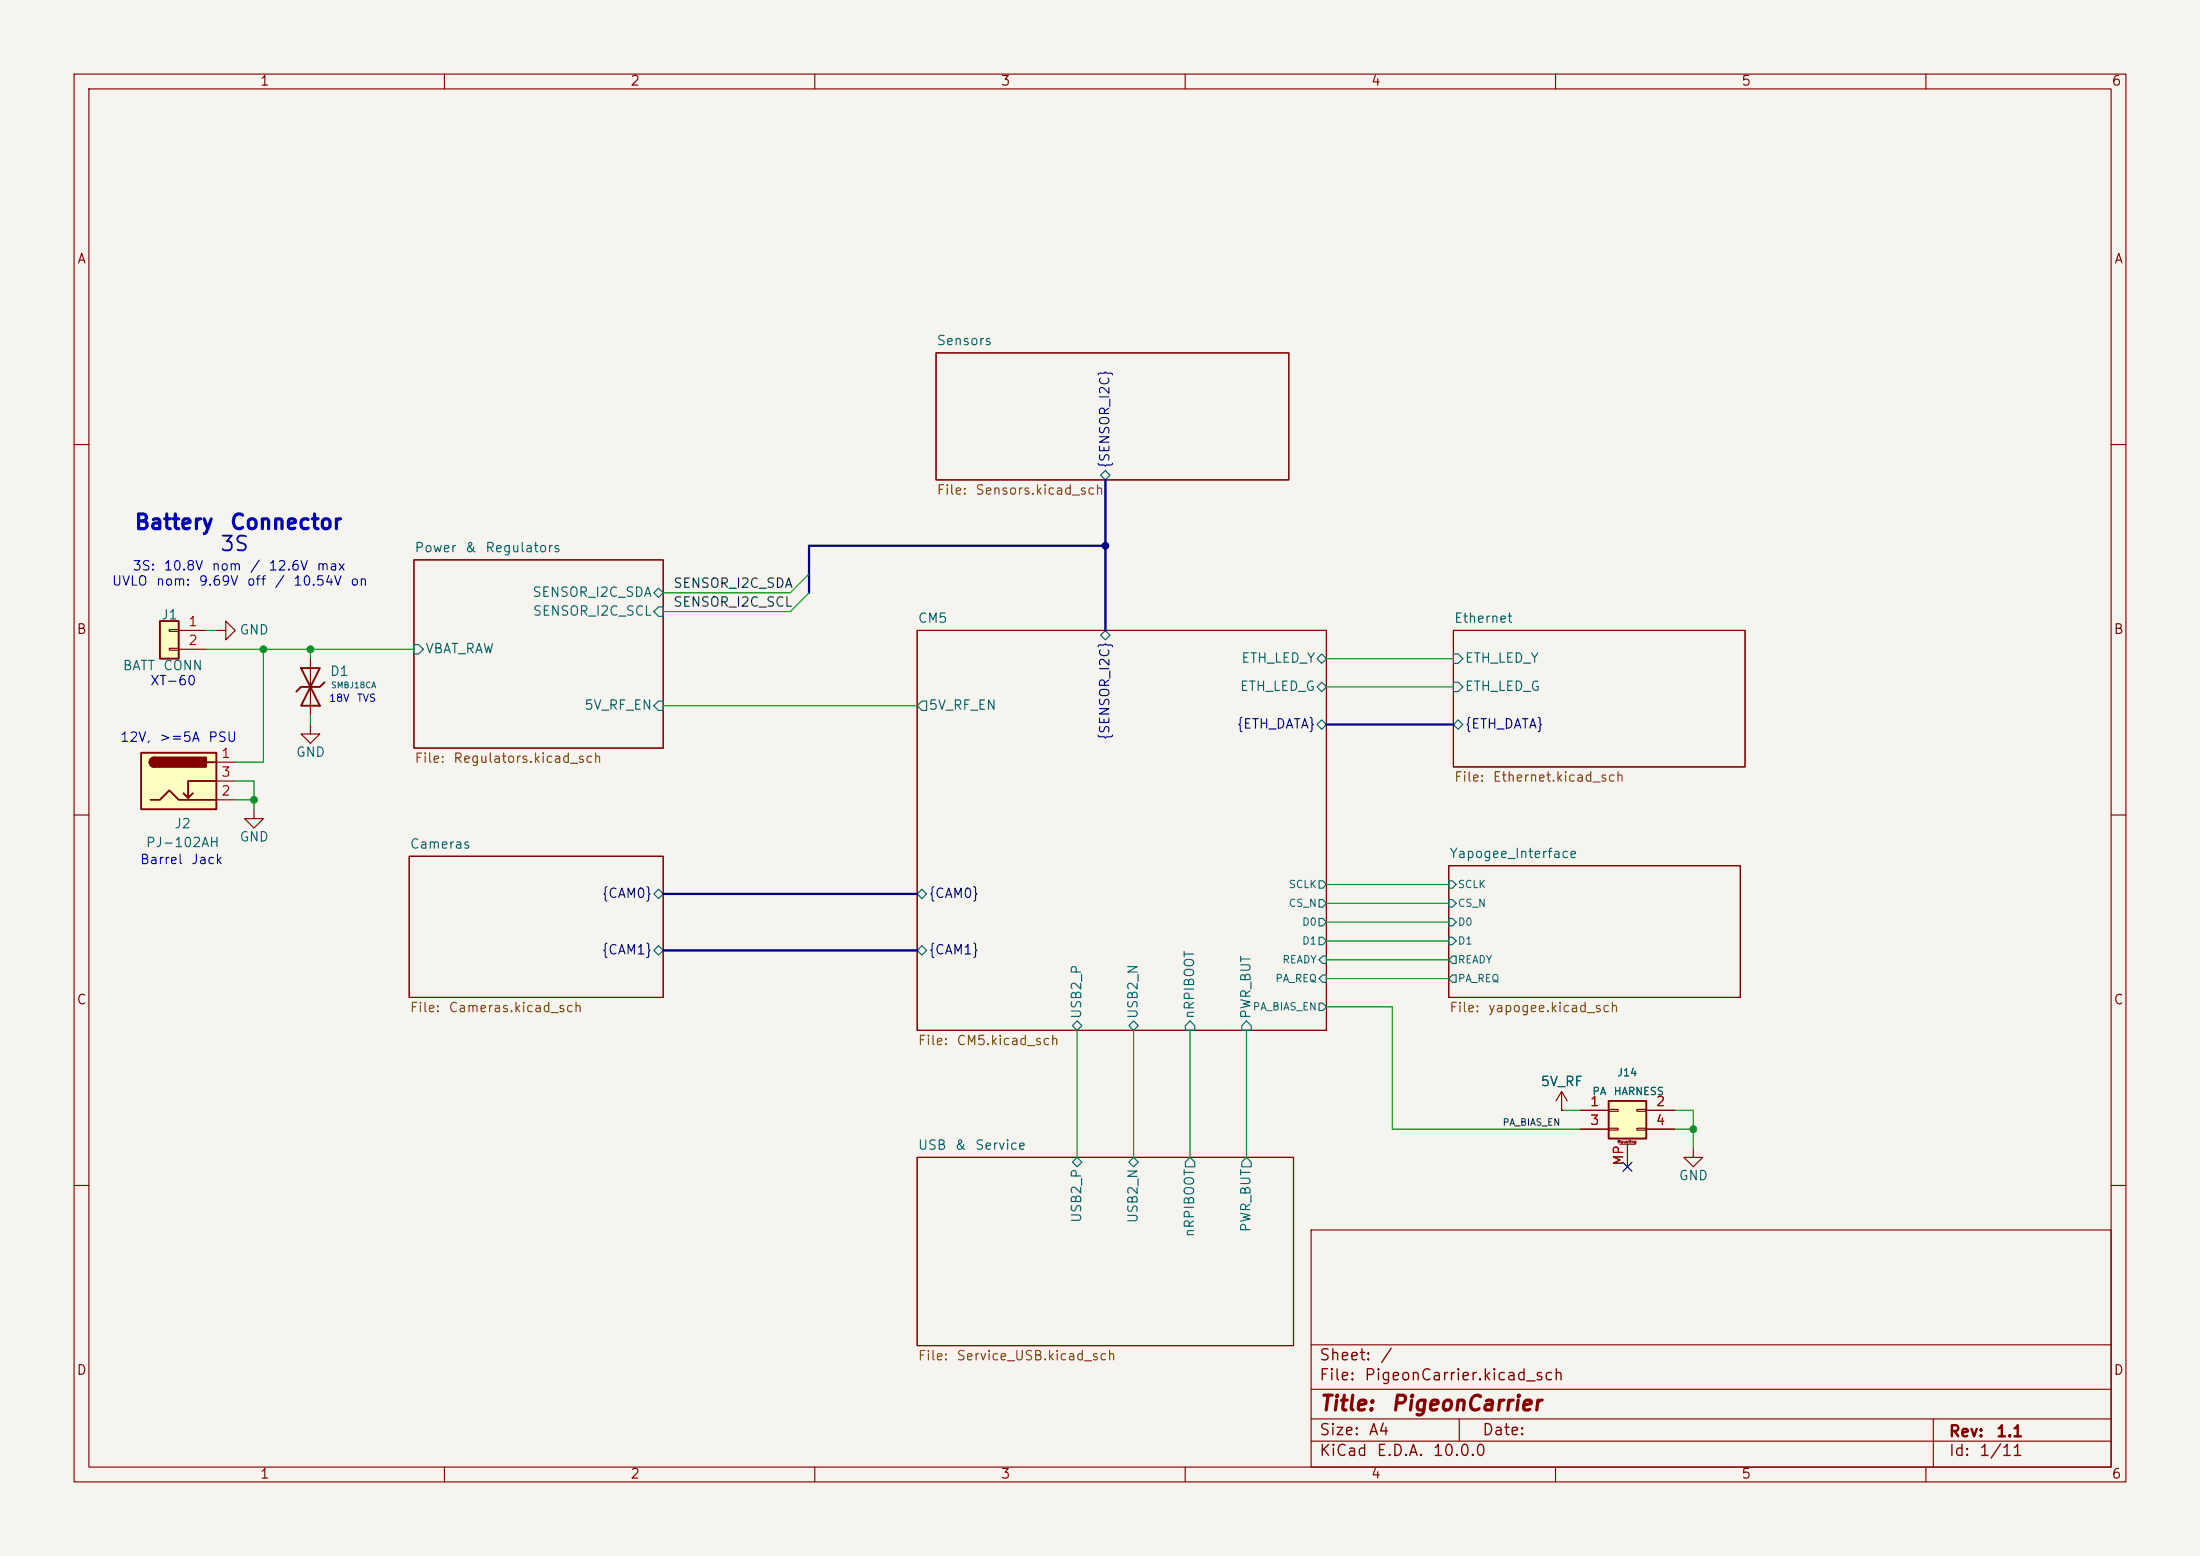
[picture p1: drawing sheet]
<svg xmlns="http://www.w3.org/2000/svg" width="297mm" height="210mm" viewBox="0 0 297 210" stroke-linecap="round" stroke-linejoin="round" font-family="sans-serif">
<path d="M0 0h297v210h-297z" fill="#f5f4ef" stroke="#f5f4ef" stroke-width=".14"/>
<g fill="none" stroke="#840000" stroke-width=".15">
<path d="M10 10h277v190h-277zM12 12h273v186h-273zM60 10v2M110 10v2M160 10v2M210 10v2M260 10v2M126.4 47.6h47.6v17.2h-47.6zM10 60h2M55.9 75.6h33.6v25.4h-33.6zM285 60h2M123.8 85.1h55.3v54h-55.3z"/>
<path d="M196.2 85.1h39.4v18.4h-39.4zM10 110h2M55.2 115.6h34.3v19h-34.3zM195.6 116.8h39.3v17.8h-39.3zM285 110h2M123.8 156.2h50.8v25.4h-50.8zM228.6 154.9v1.3h1.3l-1.3 1.3-1.3-1.3h1.3M10 160h2M177 166h108v32h-108zM285 160h2M60 198v2M110 198v2"/>
<path d="M160 198v2M177 194.5h108M177 191.5h108M177 187.5h108M177 181.5h108M197 191.5v3M210 198v2M260 198v2M261 191.5v6.5"/>
</g>
<g fill="none" stroke="#006464" stroke-width=".15">
<path d="M148.6 64.1l.6-.6 .7 .6-.7 .7zM55.9 87h.6l.6 .6-.6 .7h-.6zM88.3 80l.6-.6 .6 .6-.6 .6zM88.9 81.9h.6v1.3h-.6l-.6-.6zM88.9 94.6h.6v1.3h-.6l-.6-.6zM123.8 95.3l.7-.7h.6v1.3h-.6zM148.6 85.7l.6-.6 .7 .6-.7 .7zM177.8 97.8l.6-.6 .7 .6-.7 .6zM177.8 88.9l.6-.6 .7 .6-.7 .6zM177.8 92.7l.6-.6 .7 .6-.7 .6zM196.2 88.3h.6l.7 .6-.7 .6h-.6zM196.2 92.1h.6l.7 .6-.7 .6h-.6z"/>
<path d="M196.8 97.2l.7 .6-.7 .6-.6-.6zM178.1 118.9h.5l.5 .5-.5 .5h-.5zM195.6 118.9h.5l.5 .5-.5 .5h-.5zM88.3 120.7l.6-.7 .6 .7-.6 .6zM88.3 128.3l.6-.7 .6 .7-.6 .6zM123.8 120.7l.7-.7 .6 .7-.6 .6zM123.8 128.3l.7-.7 .6 .7-.6 .6zM144.8 138.4l.6-.6 .6 .6-.6 .7zM153 137.8l.7 .6-.7 .7-.6-.7zM160.7 137.8l.6 .6v.7h-1.3v-.7zM168.3 137.8l.6 .6v.7h-1.3v-.7zM178.1 121.4h.5l.5 .5-.5 .5h-.5z"/>
<path d="M178.1 124h.5l.5 .5-.5 .5h-.5zM178.1 126.5h.5l.5 .5-.5 .5h-.5zM178.1 129.5l.5-.5h.5v1h-.5zM178.1 132.1l.5-.5h.5v1h-.5zM178.1 135.4h.5l.5 .5-.5 .5h-.5zM195.6 121.4h.5l.5 .5-.5 .5h-.5zM195.6 124h.5l.5 .5-.5 .5h-.5zM195.6 126.5h.5l.5 .5-.5 .5h-.5zM195.6 129.5l.5-.5h.5v1h-.5zM195.6 132.1l.5-.5h.5v1h-.5zM144.8 156.8l.6-.6 .6 .6-.6 .7zM152.4 156.8l.6-.6 .7 .6-.7 .7z"/>
<path d="M160.7 156.2l.6 .6v.7h-1.3v-.7zM168.3 156.2l.6 .6v.7h-1.3v-.7z"/>
</g>
<path d="M217.2 148.6h5v5.1h-5z" fill="#ffffc2"/>
<path d="M217.2 148.6h5v5.1h-5z" fill="none" stroke="#840000" stroke-width=".25"/>
<g fill="none" stroke="#840000" stroke-width=".15">
<path d="M29.2 85.1h1.3v-1.3l1.2 1.3-1.2 1.3v-1.3M210.8 149.9h.1M210.8 147.3l-.7 1.3M210.8 147.3l.8 1.3M210.8 147.3v2.6M213.4 149.9h3.8M213.4 152.4h3.8M217.2 149.7h1.2v.3h-1.2zM217.2 152.3h1.2v.2h-1.2zM218.7 154.4h2M219.7 154.4v3.1M221 149.7h1.2v.3h-1.2z"/>
<path d="M221 152.3h1.2v.2h-1.2zM222.2 149.9h3.9M222.2 152.4h3.9"/>
</g>
<path d="M21.6 83.8h2.5v5.1h-2.5z" fill="#ffffc2"/>
<path d="M21.6 83.8h2.5v5.1h-2.5zM40.6 90.2h2.6l-1.3 2.5zM41.9 92.7l1.3 2.6h-2.6zM43.8 92.1l-.6 .6h-2.6l-.6 .6" fill="none" stroke="#840000" stroke-width=".25"/>
<path d="M22.9 85h1.2v.2h-1.2zM22.9 87.5h1.2v.3h-1.2zM24.1 85.1h3.8M24.1 87.6h3.8M41.9 97.8v1.3h1.3l-1.3 1.2-1.3-1.2h1.3M41.9 88.9v7.6" fill="none" stroke="#840000" stroke-width=".15"/>
<path d="M19 101.6h10.2v7.6h-10.2z" fill="#ffffc2"/>
<path d="M19 101.6h10.2v7.6h-10.2zM20.3 108h1.3l1.3-1.3 1.2 1.3h5.1M20.8 102.2a.64 .64 0 0 0-.6 .7 .64 .64 0 0 0 .6 .6M26 107.1l-.6 .6M27.9 102.9h1.3M29.2 105.4h-3.8v2.3l-.6-.6" fill="none" stroke="#840000" stroke-width=".25"/>
<g fill="#840000" stroke="#840000" stroke-width=".25">
<path d="M20.4 102.4l.4-.2v1.3a.63 .63 0 0 1-.6-.4 .63 .63 0 0 1 .2-.7z"/>
<path d="M20.8 102.2h7v1.3h-7z"/>
</g>
<path d="M29.2 102.9h2.5M29.2 108h2.5M29.2 105.4h2.5M34.3 109.2v1.3h1.3l-1.3 1.3-1.3-1.3h1.3M210.8 149.9h.1M213.4 149.9h3.8M213.4 152.4h3.8M219.7 154.4v3.1M222.2 149.9h3.9M222.2 152.4h3.9" fill="none" stroke="#840000" stroke-width=".15"/>
<path d="M149.2 73.7h-40v6.3M149.2 64.8v20.3M179.1 97.8h17.1M89.5 128.3h34.3M89.5 120.7h34.3" fill="none" stroke="#000084" stroke-width=".3"/>
<g fill="none" stroke="#009600" stroke-width=".15">
<path d="M109.2 77.5l-2.5 2.5h-17.2M27.9 87.6h28M27.9 85.1h1.3M35.6 87.6v15.3h-3.9M41.9 87.6v1.3M41.9 96.5v1.3M89.5 95.3h34.3M109.2 80l-2.5 2.6h-17.2M179.1 92.7h17.1M179.1 88.9h17.1M31.7 108h2.6M31.7 105.4h2.6v3.8"/>
<path d="M179.1 119.4h16.5M145.4 139.1v17.1M153 139.1v17.1M160.7 139.1v17.1M168.3 139.1v17.1M179.1 135.9h8.9v16.5h25.4M179.1 121.9h16.5M179.1 129.5h16.5M179.1 132.1h16.5M179.1 124.5h16.5M179.1 127h16.5M210.8 149.9h2.6"/>
<path d="M226.1 149.9h2.5v5M226.1 152.4h2.5"/>
</g>
<path d="M219.1 156.9l1.2 1.2M220.3 156.9l-1.2 1.2" fill="none" stroke="#000084" stroke-width=".15"/>
<g fill="#009600" stroke="#009600" stroke-width=".14">
<circle cx="34.3" cy="108" r=".46"/>
<circle cx="41.9" cy="87.6" r=".46"/>
<circle cx="35.6" cy="87.6" r=".46"/>
<circle cx="228.6" cy="152.4" r=".46"/>
</g>
<circle cx="149.2" cy="73.7" r=".46" fill="#000084" stroke="#000084" stroke-width=".14"/>
<g font-size="2" fill="#0000c2">
<text x="18" y="72">Battery</text>
<text x="30.9" y="72">Connector</text>
<text x="29.6" y="74.9">3S</text>
</g>
<g font-size="2" fill="#840000">
<text x="178" y="190.9">Title:</text>
<text x="187.7" y="190.9">PigeonCarrier</text>
</g>
<g font-size="1.5" fill="#840000">
<text x="178" y="184">Sheet:</text>
<text x="186.2" y="184">/</text>
<text x="178" y="186.7">File:</text>
<text x="184.1" y="186.7">PigeonCarrier.kicad_sch</text>
<text x="178" y="196.9">KiCad</text>
<text x="178" y="194.1">Size:</text>
<text x="184.7" y="194.1">A4</text>
<text x="185.7" y="196.9">E.D.A.</text>
<text x="193.3" y="196.9">10.0.0</text>
<text x="200" y="194.1">Date:</text>
<text x="263" y="194.3">Rev:</text>
<text x="263" y="196.9">Id:</text>
<text x="267.1" y="196.9">1/11</text>
<text x="269.4" y="194.3">1.1</text>
</g>
<g font-size="1.3" fill="#840000">
<text x="35" y="11.9">1</text>
<text x="85" y="11.9">2</text>
<text x="135" y="11.9">3</text>
<text x="185" y="11.9">4</text>
<text x="235" y="11.9">5</text>
<text x="285" y="11.9">6</text>
<text x="10.3" y="35.9">A</text>
<text x="285.3" y="35.9">A</text>
<text x="10.3" y="85.9">B</text>
<text x="285.3" y="85.9">B</text>
<text x="10.3" y="135.9">C</text>
<text x="285.3" y="135.9">C</text>
<text x="10.3" y="185.9">D</text>
<text x="285.3" y="185.9">D</text>
<text x="35" y="199.9">1</text>
<text x="85" y="199.9">2</text>
<text x="135" y="199.9">3</text>
<text x="185" y="199.9">4</text>
<text x="235" y="199.9">5</text>
<text x="285" y="199.9">6</text>
</g>
<g font-size="1.3" fill="#006464">
<text x="126.4" y="46.9">Sensors</text>
<text x="55.9" y="74.9">Power</text>
<text x="62.7" y="74.9">&amp;</text>
<text x="65.4" y="74.9">Regulators</text>
<text x="21.7" y="83.9">J1</text>
<text x="71.8" y="80.9">SENSOR_I2C_SDA</text>
<text x="71.8" y="83.4">SENSOR_I2C_SCL</text>
<text x="32.3" y="86">GND</text>
<text x="57.3" y="88.5">VBAT_RAW</text>
<text x="123.8" y="84.4">CM5</text>
<text x="167.5" y="89.8">ETH_LED_Y</text>
<text x="196.2" y="84.4">Ethernet</text>
<text x="197.7" y="89.8">ETH_LED_Y</text>
<text x="16.5" y="90.8">BATT</text>
<text x="21.9" y="90.8">CONN</text>
<text x="44.5" y="91.5">D1</text>
<text x="167.3" y="93.6">ETH_LED_G</text>
<text x="197.7" y="93.6">ETH_LED_G</text>
<text x="78.8" y="96.1">5V_RF_EN</text>
<text x="125.3" y="96.1">5V_RF_EN</text>
<text x="39.9" y="102.5">GND</text>
<text x="23.4" y="112.1">J2</text>
<text x="32.3" y="113.9">GND</text>
<text x="19.6" y="114.7">PJ-102AH</text>
<text x="55.2" y="114.9">Cameras</text>
<text x="195.6" y="116.1">Yapogee_Interface</text>
<text x="146.3" y="137.6" transform="rotate(-90 146.3 137.6)">USB2_P</text>
<text x="153.9" y="137.6" transform="rotate(-90 153.9 137.6)">USB2_N</text>
<text x="161.5" y="137.6" transform="rotate(-90 161.5 137.6)">nRPIBOOT</text>
<text x="169.1" y="137.6" transform="rotate(-90 169.1 137.6)">PWR_BUT</text>
<text x="207.9" y="146.9">5V_RF</text>
<text x="123.8" y="155.5">USB</text>
<text x="128.8" y="155.5">&amp;</text>
<text x="131.5" y="155.5">Service</text>
<text x="226.6" y="159.6">GND</text>
<text x="146.3" y="165.1" transform="rotate(-90 146.3 165.1)">USB2_P</text>
<text x="153.9" y="165.2" transform="rotate(-90 153.9 165.2)">USB2_N</text>
<text x="161.5" y="167.1" transform="rotate(-90 161.5 167.1)">nRPIBOOT</text>
<text x="169.1" y="166.4" transform="rotate(-90 169.1 166.4)">PWR_BUT</text>
</g>
<g font-size="1.3" fill="#000084">
<text x="150.1" y="63.3" transform="rotate(-90 150.1 63.3)">{SENSOR_I2C}</text>
<text x="150.1" y="100" transform="rotate(-90 150.1 100)">{SENSOR_I2C}</text>
<text x="166.9" y="98.7">{ETH_DATA}</text>
<text x="197.7" y="98.7">{ETH_DATA}</text>
<text x="81.2" y="121.5">{CAM0}</text>
<text x="125.3" y="121.5">{CAM0}</text>
<text x="81.2" y="129.1">{CAM1}</text>
<text x="125.3" y="129.1">{CAM1}</text>
</g>
<g font-size="1.3" fill="#725600">
<text x="126.4" y="67.1">File:</text>
<text x="131.6" y="67.1">Sensors.kicad_sch</text>
<text x="55.9" y="103.3">File:</text>
<text x="61.1" y="103.3">Regulators.kicad_sch</text>
<text x="196.2" y="105.8">File:</text>
<text x="201.4" y="105.8">Ethernet.kicad_sch</text>
<text x="55.2" y="136.9">File:</text>
<text x="60.5" y="136.9">Cameras.kicad_sch</text>
<text x="195.6" y="136.9">File:</text>
<text x="200.8" y="136.9">yapogee.kicad_sch</text>
<text x="123.8" y="141.4">File:</text>
<text x="129" y="141.4">CM5.kicad_sch</text>
<text x="123.8" y="183.9">File:</text>
<text x="129" y="183.9">Service_USB.kicad_sch</text>
</g>
<g font-size="1.3" fill="#0000c2">
<text x="17.8" y="77.3">3S:</text>
<text x="22" y="77.3">10.8V</text>
<text x="28.5" y="77.3">nom</text>
<text x="33.6" y="77.3">/</text>
<text x="36.2" y="77.3">12.6V</text>
<text x="42.6" y="77.3">max</text>
<text x="15" y="79.4">UVLO</text>
<text x="21" y="79.4">nom:</text>
<text x="26.7" y="79.4">9.69V</text>
<text x="33.2" y="79.4">off</text>
<text x="37" y="79.4">/</text>
<text x="39.5" y="79.4">10.54V</text>
<text x="47.2" y="79.4">on</text>
<text x="20.2" y="92.8">XT-60</text>
<text x="16.1" y="100.4">12V,</text>
<text x="21.4" y="100.4">&gt;=5A</text>
<text x="28" y="100.4">PSU</text>
<text x="18.8" y="116.9">Barrel</text>
<text x="25.7" y="116.9">Jack</text>
</g>
<g font-size="1.3" fill="#0f0f0f">
<text x="90.8" y="79.7">SENSOR_I2C_SDA</text>
<text x="90.8" y="82.2">SENSOR_I2C_SCL</text>
</g>
<g font-size="1.3" fill="#a90000">
<text x="25.3" y="84.8">1</text>
<text x="25.3" y="87.4">2</text>
<text x="29.8" y="102.6">1</text>
<text x="29.8" y="107.7">2</text>
<text x="29.8" y="105.2">3</text>
<text x="214.6" y="149.6">1</text>
<text x="223.4" y="149.6">2</text>
<text x="214.6" y="152.1">3</text>
<text x="223.4" y="152.1">4</text>
<text x="219.5" y="157.4" transform="rotate(-90 219.5 157.4)">MP</text>
</g>
<g font-size="1" fill="#0000c2">
<text x="44.3" y="95">18V</text>
<text x="48.1" y="95">TVS</text>
</g>
<g font-size="1" fill="#006464">
<text x="173.9" y="120.1">SCLK</text>
<text x="173.9" y="122.6">CS_N</text>
<text x="175.7" y="125.2">D0</text>
<text x="196.7" y="120.1">SCLK</text>
<text x="196.7" y="122.6">CS_N</text>
<text x="196.7" y="125.2">D0</text>
<text x="173" y="130.3">READY</text>
<text x="175.7" y="127.7">D1</text>
<text x="196.7" y="127.7">D1</text>
<text x="196.7" y="130.3">READY</text>
<text x="169" y="136.6">PA_BIAS_EN</text>
<text x="172.1" y="132.8">PA_REQ</text>
<text x="196.7" y="132.8">PA_REQ</text>
<text x="214.9" y="148">PA</text>
<text x="217.8" y="148">HARNESS</text>
<text x="218.2" y="145.5">J14</text>
</g>
<text font-size=".9" fill="#0f0f0f" x="202.8" y="152.2">PA_BIAS_EN</text>
<text font-size=".8" fill="#006464" x="44.6" y="93.1">SMBJ18CA</text>
<text font-size=".4" fill="#840000" x="218.3" y="154.4">Mounting</text>
</svg>
